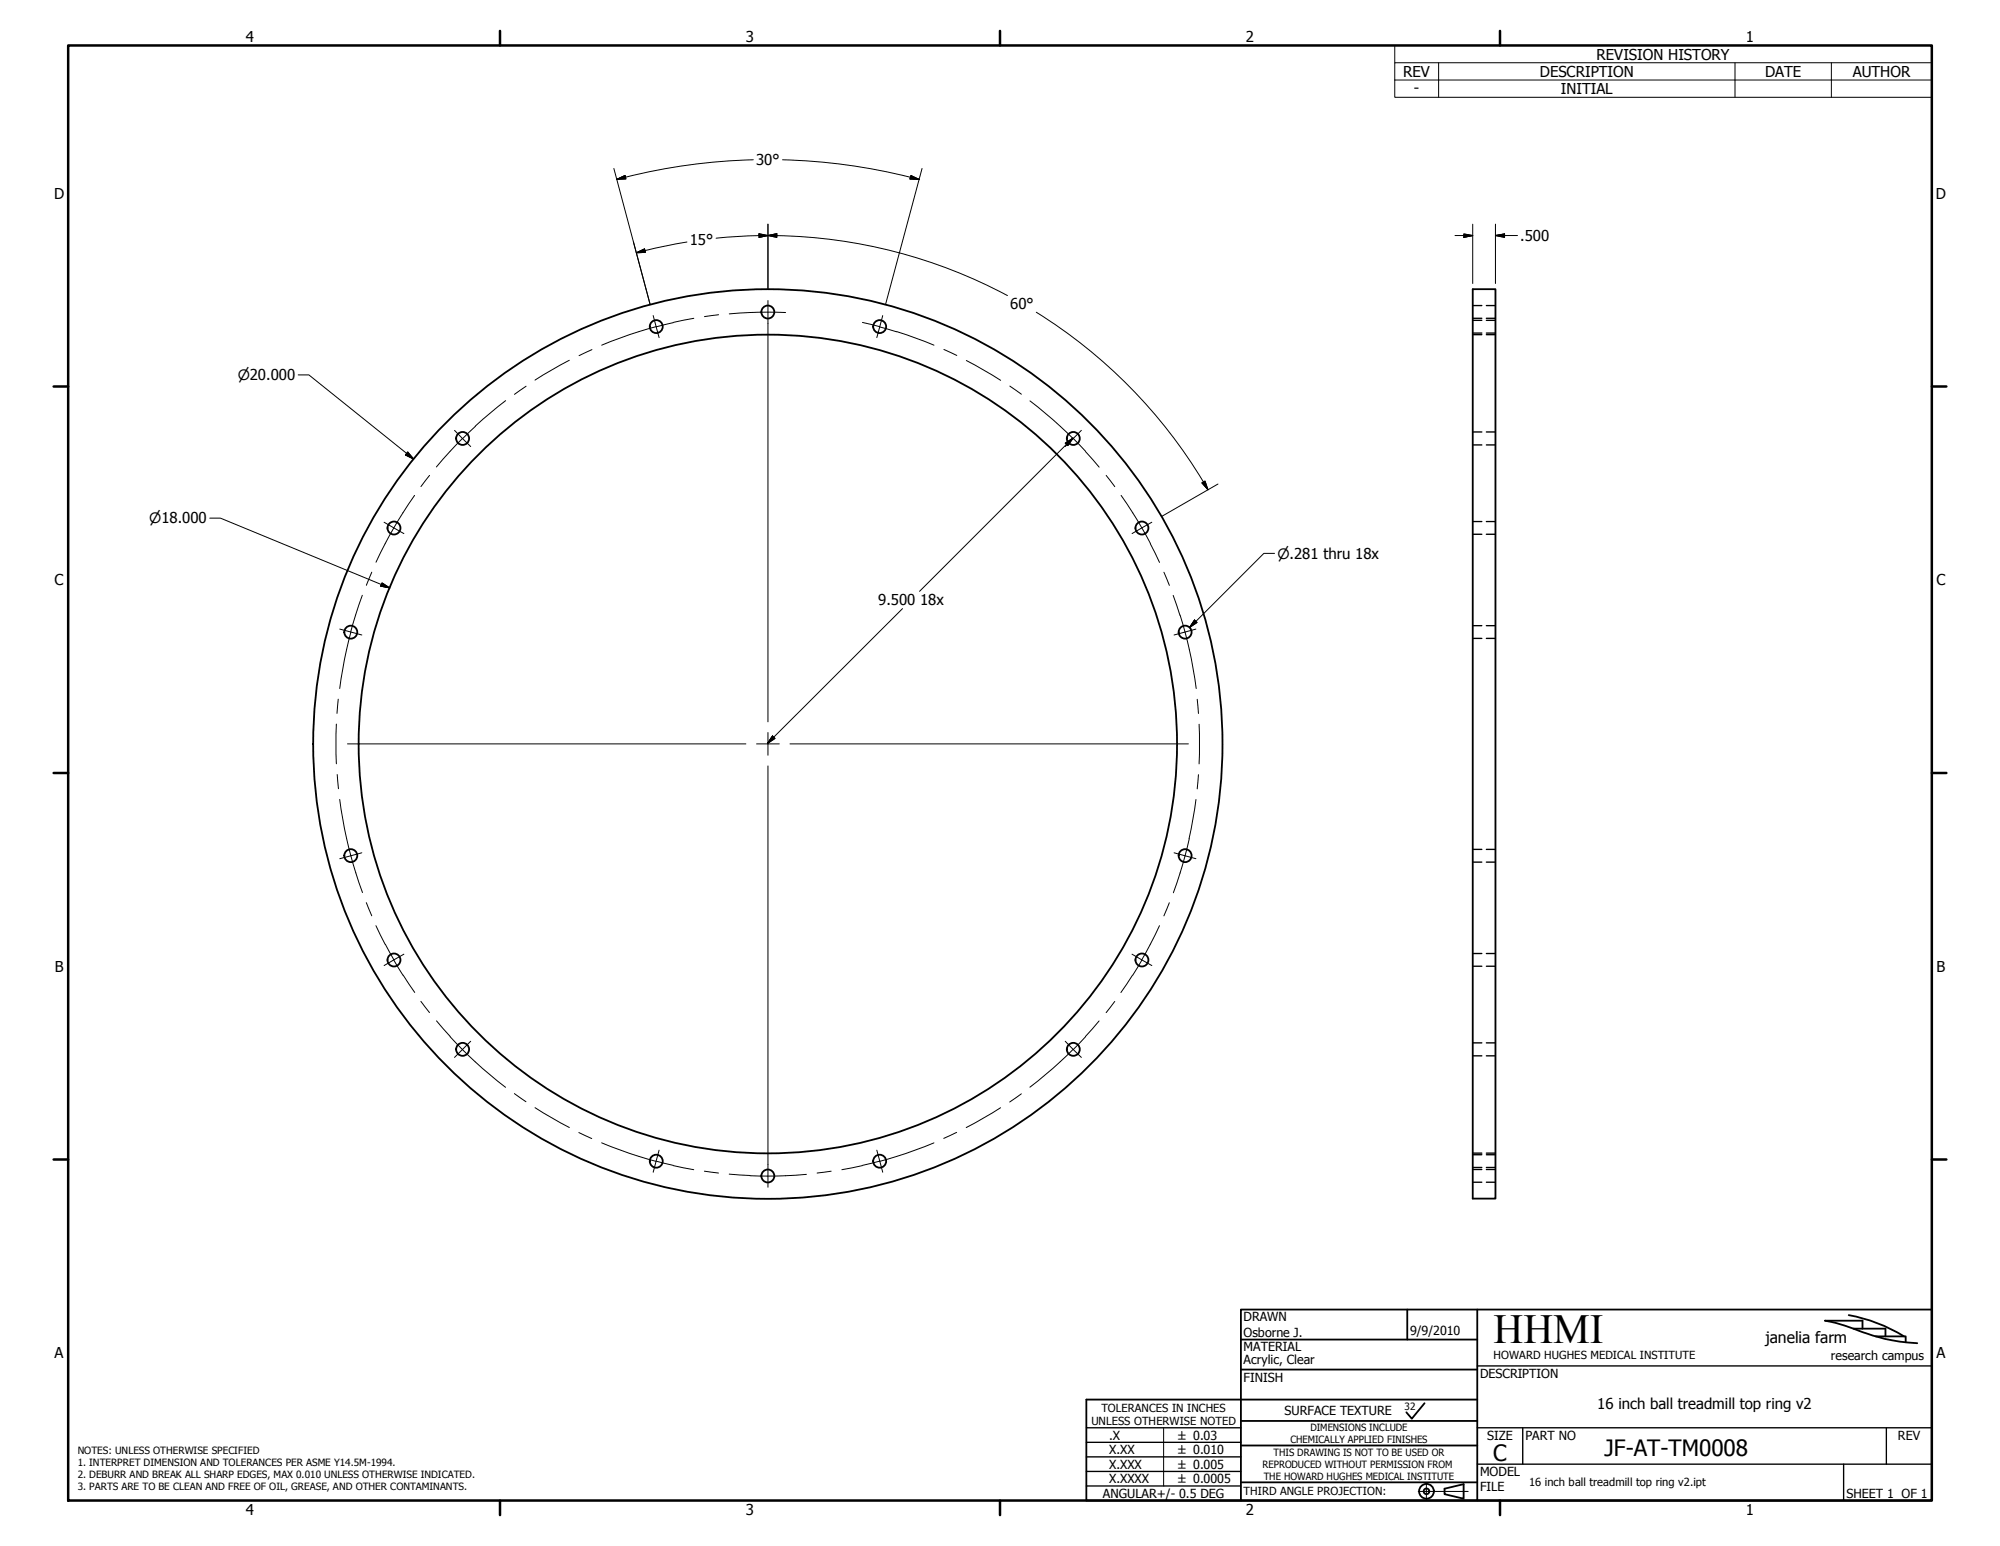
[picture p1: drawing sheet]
<svg xmlns="http://www.w3.org/2000/svg" width="559mm" height="432mm" viewBox="0 0 559 432" stroke-linecap="round" stroke-linejoin="round" font-family="sans-serif">
<!-- layer: Visible (ANSI) -->
<g fill="none" stroke="#000" stroke-width=".51">
<path d="M411.5 80.8h6.3v254h-6.3zM87.5 207.8a127 127 0 0 1 188.1-111.3 127 127 0 0 1 7.3 218.4 127 127 0 0 1-195.1-98.4l-.3-8.7"/>
<circle cx="183.4" cy="91.2" r="1.81"/>
<circle cx="214.5" cy="87.2" r="1.81"/>
<circle cx="245.8" cy="91.2" r="1.81"/>
<circle cx="129.3" cy="122.5" r="1.81"/>
<circle cx="299.9" cy="122.5" r="1.81"/>
<circle cx="110.1" cy="147.5" r="1.81"/>
<circle cx="319.1" cy="147.5" r="1.81"/>
<circle cx="98" cy="176.6" r="1.81"/>
<circle cx="331.1" cy="176.6" r="1.81"/>
<circle cx="214.5" cy="207.8" r="114.3"/>
<circle cx="98" cy="239" r="1.81"/>
<circle cx="331.1" cy="239" r="1.81"/>
<circle cx="110.1" cy="268.1" r="1.81"/>
<circle cx="319.1" cy="268.1" r="1.81"/>
<circle cx="129.3" cy="293.1" r="1.81"/>
<circle cx="299.9" cy="293.1" r="1.81"/>
<circle cx="183.4" cy="324.3" r="1.81"/>
<circle cx="214.5" cy="328.5" r="1.81"/>
<circle cx="245.8" cy="324.3" r="1.81"/>
</g>
<!-- layer: Hidden (ANSI) -->
<g fill="none" stroke="#000" stroke-width=".38">
<path d="M411.5 93.5h2.5M411.5 93h2.5M411.5 89.5h2.5M411.5 88.9h2.5M411.5 85.3h2.5M415.3 93.5h2.5M415.3 93h2.5M415.3 89.5h2.5M415.3 88.9h2.5M415.3 85.3h2.5M411.5 124.3h2.5M411.5 120.6h2.5"/>
<path d="M415.3 124.3h2.5M415.3 120.6h2.5M411.5 149.2h2.5M411.5 145.7h2.5M415.3 149.2h2.5M415.3 145.7h2.5M411.5 178.3h2.5M411.5 174.8h2.5M415.3 178.3h2.5M415.3 174.8h2.5M411.5 237.2h2.5M415.3 237.2h2.5"/>
<path d="M411.5 240.8h2.5M415.3 240.8h2.5M411.5 269.9h2.5M411.5 266.3h2.5M415.3 269.9h2.5M415.3 266.3h2.5M411.5 294.9h2.5M411.5 291.3h2.5M415.3 294.9h2.5M415.3 291.3h2.5M411.5 322.1h2.5M411.5 326.1h2.5"/>
<path d="M411.5 322.5h2.5M411.5 330.2h2.5M411.5 326.6h2.5M415.3 322.1h2.5M415.3 326.1h2.5M415.3 322.5h2.5M415.3 330.2h2.5M415.3 326.6h2.5"/>
</g>
<!-- layer: Border (ANSI) -->
<g fill="none" stroke="#000" stroke-width=".7">
<path d="M19 12.7h520.8v406.4h-520.8zM139.7 8.6v4.1M279.4 8.6v4.1M419.1 8.6v4.1M15 107.9h4M539.8 107.9h4M15 215.9h4M539.8 215.9h4M15 323.8h4M539.8 323.8h4M139.7 419.1v4.1M279.4 419.1v4.1"/>
<path d="M419.1 419.1v4.1"/>
</g>
<!-- layer: Title (ANSI) -->
<g fill="none" stroke="#000" stroke-width=".51">
<path d="M346.7 374.1h66M393.2 365.8v8.3M412.7 365.8v53.3M516.5 367.3a44.8 44.8 0 0 1 15.5 5.9M517.8 371.1h9v2.2M520.4 371.1v-2.2h-10.5a63.1 63.1 0 0 1 11.8 3.6l4.9 1.5a49.3 49.3 0 0 0 9.1 1.2M524.1 373.3h8.3v1.6M346.7 396.9h66M346.7 382.5h66M398 391.9l-3.5 4.3-1.6-1.7M412.7 390.9h-109.2v28.2h236.3v-53.3h-193.1v53.3M346.7 414h66"/>
<path d="M346.7 403.7h66M403.6 415.8l5.3-1.3v4.1l-5.3-1.3z"/>
<circle cx="398.6" cy="416.5" r="2.06"/>
<circle cx="398.6" cy="416.5" r=".79"/>
</g>
<!-- layer: Sketch Geometry (ANSI) -->
<path d="M325.1 398.8v16.2" fill="none" stroke="#000" stroke-width=".28"/>
<!-- layer: Centerline (ANSI) -->
<g fill="none" stroke="#000" stroke-width=".28">
<path d="M165.4 97.7l-3.6 1.6M183.3 91.2a120.4 120.4 0 0 0-15.2 5.2M188.1 90.1l-4.8 1.2M193.9 88.9l-5.8 1.1M200.8 87.9l-4 .5M219.5 87.3l-7.8-.1-7.9 .5M241 90.1l4.8 1.1M245.8 91.3l4.7 1.4M250.5 92.6l10.5 3.8M263.7 97.6l3.6 1.7M132.8 119.1l-3.5 3.4M141.3 111.9l-8.5 7.1"/>
<path d="M147 107.9l-3.3 2.2M159.1 100.6l-9.6 5.6M270 100.7l9.6 5.5M282.1 107.8l3.3 2.3M287.8 112a120.6 120.6 0 0 1 12 10.5M115.8 138.4l-5.8 9-4.9 9.6M120 132.8l-2.4 3.1M129.2 122.5l-7.3 7.9M299.9 122.5l3.4 3.6 3.8 4.4M309.1 132.8l2.4 3.1M313.2 138.4l4.4 6.6 3.8 6.8M103.9 159.8l-1.5 3.7"/>
<path d="M321.4 151.8l2.6 5.3M325.2 159.8l1.5 3.7M101.2 166.3l-2.7 8.2-1.7 6.9M327.8 166.3l3.1 9.6a120.8 120.8 0 0 1 3.3 16.4M94.5 195.3l-.3 3.9M96.8 181.4l-1.9 10.9M334.5 195.3l.4 4M94 202.2v11.1M94.2 216.3l.4 4M334.8 216.4l-.3 3.9M335 202.3v11.1M94.9 223.3a120.4 120.4 0 0 0 6.4 26"/>
<path d="M331.1 239.1l-3.3 10.3M332.3 234.2l-1.2 4.9M334.2 223.3l-2 10.9M102.3 252.1l1.6 3.7M105 258.5l2.6 5.3M324 258.5l-2.6 5.3M326.7 252.1l-1.5 3.7M107.7 263.8l2.4 4.3M110 268.1l2.6 4.3M112.6 272.3l3.3 4.9M117.6 279.7l2.4 3.1M311.5 279.7l-2.5 3.2"/>
<path d="M316.4 272.4l-3.2 4.8M321.4 263.8l-4.9 8.6M122 285.1l3.8 4.4M125.8 289.5l3.4 3.6M129.2 293.1a120.7 120.7 0 0 0 12.1 10.6M299.8 293.1a120.6 120.6 0 0 1-12.1 10.6M303.3 289.6l-3.4 3.5M307.1 285.1l-3.9 4.4M143.7 305.4l3.3 2.3M149.5 309.4l9.6 5.5M161.7 316.3l3.6 1.7M168.1 319.2a120.6 120.6 0 0 0 15.2 5.2"/>
<path d="M260.9 319.2l-10.4 3.8M267.3 316.3l-3.6 1.7M279.6 309.4l-9.6 5.5M285.4 305.5l-3.3 2.3M183.3 324.3l4.8 1.2M188.1 325.6l5.7 1.1M196.8 327.1l3.9 .5M203.7 327.9l5.9 .4M225.3 328l-7.9 .5-7.8-.1M232.2 327.1l-3.9 .5M240.9 325.6l-5.7 1.1M245.7 324.3l-4.8 1.2"/>
<path d="M250.5 323l-4.7 1.4M396.2 416.6h14M398.5 414.3v4.5"/>
</g>
<!-- layer: Title (ANSI) -->
<path d="M303.5 398.8h43.2M412.7 398.8h127.1M412.7 381.5h127.1M425.4 398.8v10.1M527 398.8v10.1M303.5 415h43.2M303.5 411h43.2M303.5 406.9h43.2M303.5 402.8h43.2M412.7 408.9h127.1M515.1 408.9v10.2" fill="none" stroke="#000" stroke-width=".38"/>
<!-- layer: Symbol (ANSI) -->
<path d="M389.7 17.5v-4.8h150.1v4.8M402 17.5v9.7M484.8 17.5v9.7M511.7 17.5v9.7M539.8 17.5h-150.1v4.9M539.8 17.5v9.7h-150.1v-4.8M389.7 22.4h150.1" fill="none" stroke="#000" stroke-width=".28"/>
<!-- layer: Center Mark (ANSI) -->
<g fill="none" stroke="#000" stroke-width=".28">
<path d="M182.5 88.1l1.6 6.2M214.6 83.9v117.7M246.6 88.1l-1.6 6.2M127 120.2l4.5 4.5M302.1 120.2l-4.5 4.5M107.3 145.9l5.5 3.1M321.8 145.9l-5.5 3.1M94.9 175.7l6.2 1.7M334.1 175.7l-6.1 1.7M97.1 207.8h111.3M211.4 207.8h6.3M214.6 213.9v117.7"/>
<path d="M214.6 204.6v6.3M220.7 207.8h111.3M101.1 238.2l-6.2 1.6M328 238.2l6.1 1.6M112.8 266.5l-5.5 3.2M316.3 266.5l5.5 3.2M131.5 290.8l-4.5 4.5M297.6 290.8l4.5 4.5M184.1 321.2l-1.6 6.2M245 321.2l1.6 6.2"/>
</g>
<!-- layer: Dimension (ANSI) -->
<g fill="none" stroke="#000" stroke-width=".28">
<path d="M171.5 47.1l10.1 37.8-4.6-17.3M172.3 50.1l2.3-1.1 .3 1zM174.8 49.5l-2.5 .6M210.5 44.6a163.2 163.2 0 0 0-35.8 4.9M218.6 44.6a163.2 163.2 0 0 1 35.8 4.9M254.4 49.5l2.4 .6M254.5 49l2.3 1.1-2.5-.1zM257.6 47.1l-10.1 37.8M177.8 70.6l2.3-1.1 .2 1zM191.9 67.6l-7.4 1.4-6.7 1.6M212 65.3l2.6 .5-2.5 .5zM212 65.8a142.4 142.4 0 0 1 69.5 16.8"/>
<path d="M212 65.8l-11.9 .7M214.6 65.8l2.4-.5v1zM214.6 62.6v18M406.5 65.8h5M409 65.3l2.5 .5-2.5 .5zM411.5 62.6v16.6M417.8 65.8l2.6-.5v1zM417.8 65.8h6.2M417.8 62.6v16.6M289.5 87.2a142 142 0 0 1 46.8 47.5M83.3 104.7h3l29.3 23.5M113.9 126.2l1.7 2-2.3-1.1z"/>
<path d="M297.6 123.8l2.2-1.4-1.5 2.1zM299.8 122.4l-42.9 42.8M335.9 134.9l.8-.5 .8 2.4zM336.3 134.6l1.2 2.2M340.3 135.2l-15.6 8.9M58.6 144.7h3l47.3 19.5M356.1 154.6h-3l-20.7 20.7M106.7 162.8l2.2 1.4-2.5-.5zM252.2 170l-37.8 37.6M333.8 173.2l.7 .7-2.1 1.4zM215.8 205.5l.7 .7-2.1 1.4z"/>
</g>
<g fill="#000" stroke="#000" stroke-width=".28">
<path d="M172.3 50.1l2.3-1.1zM172.3 50.1l2.3-1.1 .3 1zM254.3 50l2.5 .1zM254.5 49l2.3 1.1-2.5-.1zM177.8 70.6l2.3-1.1zM177.8 70.6l2.3-1.1 .2 1zM212.1 66.3l2.5-.5zM212 65.3l2.6 .5-2.5 .5zM214.6 65.8l2.4-.5zM214.6 65.8l2.4-.5v1zM409 66.3l2.5-.5zM409 65.3l2.5 .5-2.5 .5z"/>
<path d="M417.8 65.8l2.6-.5zM417.8 65.8l2.6-.5v1zM113.3 127.1l2.3 1.1zM113.9 126.2l1.7 2-2.3-1.1zM299.8 122.4l-1.5 2.1zM297.6 123.8l2.2-1.4-1.5 2.1zM335.9 134.9l1.6 1.9zM335.9 134.9l.8-.5 .8 2.4zM106.4 163.7l2.5 .5zM106.7 162.8l2.2 1.4-2.5-.5zM333.8 173.2l-1.4 2.1zM333.8 173.2l.7 .7-2.1 1.4z"/>
<path d="M215.8 205.5l-1.4 2.1zM215.8 205.5l.7 .7-2.1 1.4z"/>
</g>
<text font-size="11.6" x="417.3" y="375.2">HHMI</text>
<g font-size="6.3">
<text x="448.3" y="406.5">JF-AT-TM0008</text>
<text x="417.2" y="408.1">C</text>
</g>
<text font-size="4.4" x="493.3" y="375">janelia farm</text>
<g font-size="4.2">
<text x="68.7" y="11.7">4</text>
<text x="208.4" y="11.7">3</text>
<text x="348.1" y="11.7">2</text>
<text x="487.8" y="11.7">1</text>
<text x="446.1" y="16.6">REVISION HISTORY</text>
<text x="392" y="21.5">REV</text>
<text x="430.2" y="21.5">DESCRIPTION</text>
<text x="493.1" y="21.5">DATE</text>
<text x="517.7" y="21.5">AUTHOR</text>
<text x="395" y="26.1">-</text>
<text x="436.1" y="26.3">INITIAL</text>
<text x="211.3" y="46.1">30°</text>
<text x="15.1" y="55.5">D</text>
<text x="540.9" y="55.5">D</text>
<text x="192.7" y="68.5">15°</text>
<text x="424.8" y="67.3">.500</text>
<text x="282.3" y="86.3">60°</text>
<text x="15.2" y="163.4">C</text>
<text x="541" y="163.4">C</text>
<text x="245.4" y="169.1">9.500</text>
<text x="257" y="169.1">18x</text>
<text x="15.3" y="271.4">B</text>
<text x="541.1" y="271.4">B</text>
<text x="15.2" y="379.3">A</text>
<text x="541" y="379.3">A</text>
<text x="446.3" y="393.4">16 inch ball treadmill top ring v2</text>
<text x="68.7" y="423.2">4</text>
<text x="208.4" y="423.2">3</text>
<text x="348.1" y="423.2">2</text>
<text x="487.8" y="423.2">1</text>
</g>
<g font-size="4">
<text x="66.4" y="106.2">⌀20.000</text>
<text x="41.7" y="146.2">⌀18.000</text>
<text x="356.9" y="156">⌀.281 thru 18x</text>
</g>
<g font-size="3.5">
<text x="347.5" y="369.1">DRAWN</text>
<text x="347.5" y="373.3">Osborne J.</text>
<text x="347.5" y="377.4">MATERIAL</text>
<text x="394" y="372.8">9/9/2010</text>
<text x="347.5" y="381.1">Acrylic, Clear</text>
<text x="511.6" y="380">research campus</text>
<text x="347.5" y="385.9">FINISH</text>
<text x="413.5" y="384.9">DESCRIPTION</text>
<text x="358.9" y="395.2">SURFACE TEXTURE</text>
<text x="309.9" y="402.1">.X</text>
<text x="309.9" y="406.1">X.XX</text>
<text x="415.5" y="402.1">SIZE</text>
<text x="426.2" y="402.1">PART NO</text>
<text x="530.3" y="402.1">REV</text>
<text x="309.9" y="410.2">X.XXX</text>
<text x="413.5" y="412.3">MODEL</text>
<text x="308.2" y="418.5">ANGULAR+/- 0.5 DEG</text>
<text x="309.9" y="414.3">X.XXXX</text>
<text x="413.5" y="416.5">FILE</text>
<text x="515.9" y="418.3">SHEET 1 OF 1</text>
</g>
<g font-size="3.3">
<text x="329.2" y="402.1">± 0.03</text>
<text x="329.2" y="406.2">± 0.010</text>
<text x="329.2" y="410.3">± 0.005</text>
<text x="329.2" y="414.3">± 0.0005</text>
</g>
<g font-size="3.1">
<text x="417.3" y="379.5">HOWARD HUGHES MEDICAL INSTITUTE</text>
<text x="307.7" y="394.3">TOLERANCES IN INCHES</text>
<text x="304.9" y="398">UNLESS OTHERWISE NOTED</text>
<text x="347.5" y="417.6">THIRD ANGLE PROJECTION:</text>
<text x="427.2" y="414.9">16 inch ball treadmill top ring v2.ipt</text>
</g>
<g font-size="2.8">
<text x="392.4" y="393.9">32</text>
<text x="366.1" y="399.7">DIMENSIONS INCLUDE</text>
<text x="21.7" y="406.2">NOTES: UNLESS OTHERWISE SPECIFIED</text>
<text x="355.9" y="406.6">THIS DRAWING IS NOT TO BE USED OR</text>
<text x="360.6" y="403">CHEMICALLY APPLIED FINISHES</text>
<text x="21.7" y="409.5">1. INTERPRET DIMENSION AND TOLERANCES PER ASME Y14.5M-1994.</text>
<text x="21.7" y="412.9">2. DEBURR AND BREAK ALL SHARP EDGES, MAX 0.010 UNLESS OTHERWISE INDICATED.</text>
<text x="352.7" y="409.9">REPRODUCED WITHOUT PERMISSION FROM</text>
<text x="353.1" y="413.3">THE HOWARD HUGHES MEDICAL INSTITUTE</text>
<text x="21.7" y="416.2">3. PARTS ARE TO BE CLEAN AND FREE OF OIL, GREASE, AND OTHER CONTAMINANTS.</text>
</g>
</svg>
